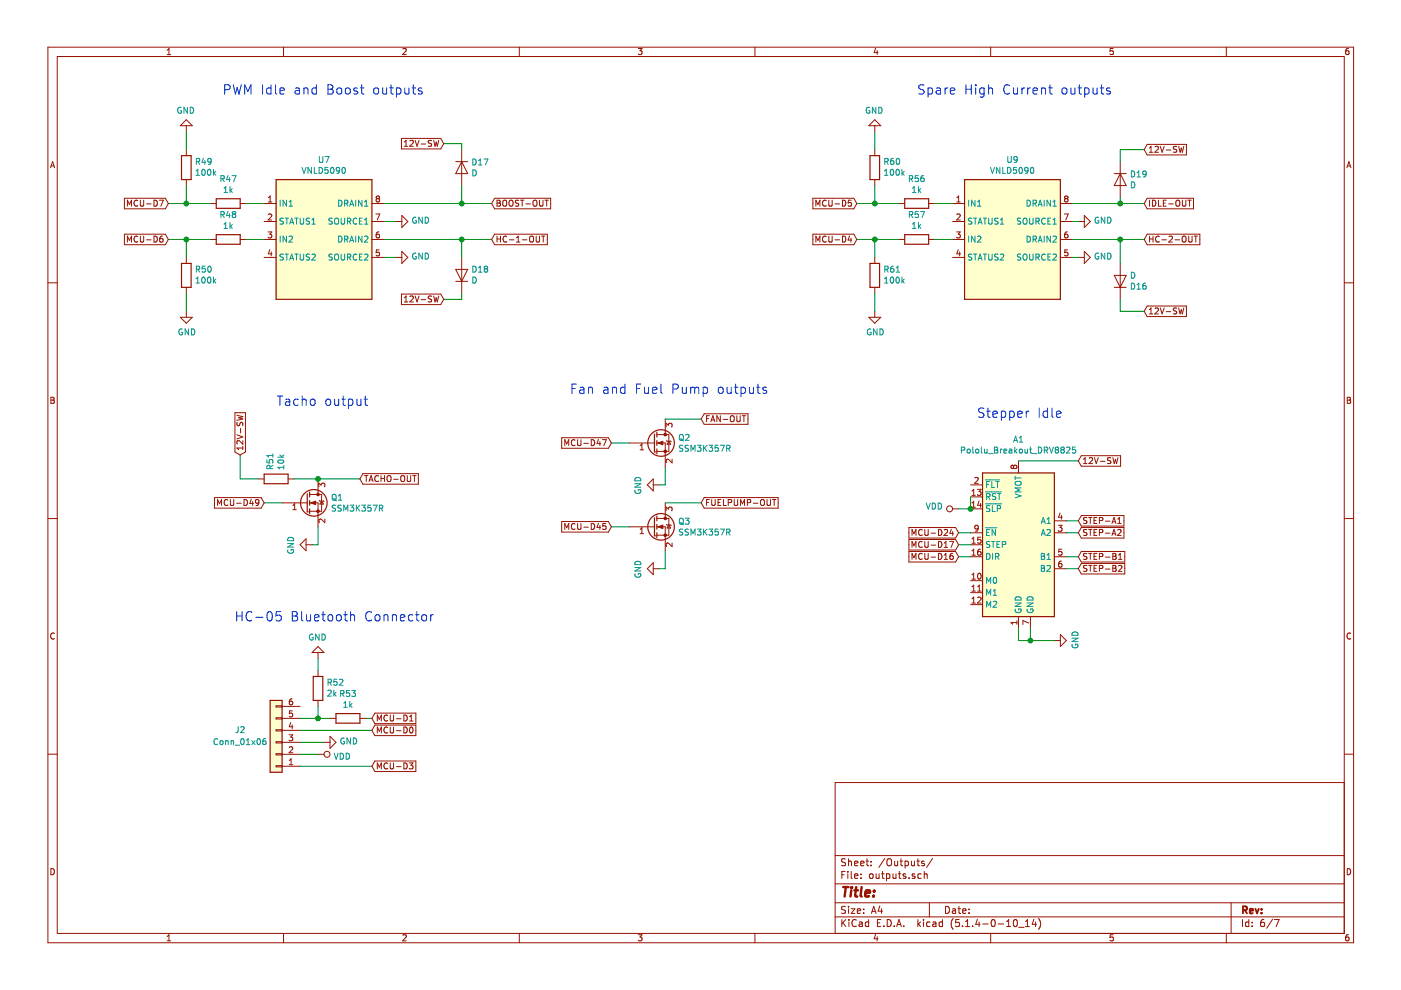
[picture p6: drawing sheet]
EESchema Schematic File Version 4
LIBS:v0.4.4b-cache
EELAYER 30 0
EELAYER END
$Descr A4 11693 8268
encoding utf-8
Sheet 6 7
Title ""
Date ""
Rev ""
Comp ""
Comment1 ""
Comment2 ""
Comment3 ""
Comment4 ""
$EndDescr
$Comp
L IC_Automotive:VNLD5090 U7
U 1 1
P 2600 1900
F 0 "U7" H 2700 2467 50  0000 C CNN
F 1 "VNLD5090" H 2700 2376 50  0000 C CNN
F 2 "Package_SO:SOIC-8_3.9x4.9mm_P1.27mm" H 2800 1200 50  0001 C CNN
F 3 "https://www.st.com/resource/en/datasheet/vnld5090-e.pdf" H 2600 1900 50  0001 C CNN
F 4 "STMicro" H 0   0   50  0001 C CNN "Manufacturer_Name"
F 5 "VNLD5090-E" H 0   0   50  0001 C CNN "Manufacturer_Part_Number"
F 6 "https://www.digikey.com.au/products/en?keywords=VNLD5090-E" H 0   0   50  0001 C CNN "URL"
F 7 "497-18682-ND" H 0   0   50  0001 C CNN "Digikey Part Number"
	1    2600 1900
	1    0    0    -1  
$EndComp
$Comp
L Device:R R47
U 1 1
P 1900 1700
F 0 "R47" V 1693 1700 50  0000 C CNN
F 1 "1k" V 1784 1700 50  0000 C CNN
F 2 "Resistor_SMD:R_0805_2012Metric" V 1830 1700 50  0001 C CNN
F 3 "~" H 1900 1700 50  0001 C CNN
F 4 "311-1.00KCRCT-ND" H 0   0   50  0001 C CNN "Digikey Part Number"
F 5 "Yageo" H 0   0   50  0001 C CNN "Manufacturer_Name"
F 6 "RC0805FR-071KL" H 0   0   50  0001 C CNN "Manufacturer_Part_Number"
F 7 "https://www.digikey.com/product-detail/en/yageo/RC0805FR-071KL/311-1.00KCRCT-ND/730391" H 0   0   50  0001 C CNN "URL"
	1    1900 1700
	0    1    1    0   
$EndComp
$Comp
L Device:R R48
U 1 1
P 1900 2000
F 0 "R48" V 1693 2000 50  0000 C CNN
F 1 "1k" V 1784 2000 50  0000 C CNN
F 2 "Resistor_SMD:R_0805_2012Metric" V 1830 2000 50  0001 C CNN
F 3 "~" H 1900 2000 50  0001 C CNN
F 4 "311-1.00KCRCT-ND" H 0   0   50  0001 C CNN "Digikey Part Number"
F 5 "Yageo" H 0   0   50  0001 C CNN "Manufacturer_Name"
F 6 "RC0805FR-071KL" H 0   0   50  0001 C CNN "Manufacturer_Part_Number"
F 7 "https://www.digikey.com/product-detail/en/yageo/RC0805FR-071KL/311-1.00KCRCT-ND/730391" H 0   0   50  0001 C CNN "URL"
	1    1900 2000
	0    1    1    0   
$EndComp
$Comp
L Device:R R50
U 1 1
P 1550 2300
F 0 "R50" H 1480 2254 50  0000 R CNN
F 1 "100k" H 1480 2345 50  0000 R CNN
F 2 "Resistor_SMD:R_0805_2012Metric" V 1480 2300 50  0001 C CNN
F 3 "~" H 1550 2300 50  0001 C CNN
F 4 "311-100KCRCT-ND" H 0   0   50  0001 C CNN "Digikey Part Number"
F 5 "Yageo" H 0   0   50  0001 C CNN "Manufacturer_Name"
F 6 "RC0805FR-07100KL" H 0   0   50  0001 C CNN "Manufacturer_Part_Number"
F 7 "https://www.digikey.com/product-detail/en/yageo/RC0805FR-07100KL/311-100KCRCT-ND/730491" H 0   0   50  0001 C CNN "URL"
	1    1550 2300
	-1   0    0    1   
$EndComp
$Comp
L Device:R R49
U 1 1
P 1550 1400
F 0 "R49" H 1480 1354 50  0000 R CNN
F 1 "100k" H 1480 1445 50  0000 R CNN
F 2 "Resistor_SMD:R_0805_2012Metric" V 1480 1400 50  0001 C CNN
F 3 "~" H 1550 1400 50  0001 C CNN
F 4 "311-100KCRCT-ND" H 0   0   50  0001 C CNN "Digikey Part Number"
F 5 "Yageo" H 0   0   50  0001 C CNN "Manufacturer_Name"
F 6 "RC0805FR-07100KL" H 0   0   50  0001 C CNN "Manufacturer_Part_Number"
F 7 "https://www.digikey.com/product-detail/en/yageo/RC0805FR-07100KL/311-100KCRCT-ND/730491" H 0   0   50  0001 C CNN "URL"
	1    1550 1400
	-1   0    0    1   
$EndComp
$Comp
L power:GND #PWR056
U 1 1
P 1550 1100
F 0 "#PWR056" H 1550 850 50  0001 C CNN
F 1 "GND" H 1555 927 50  0000 C CNN
F 2 "" H 1550 1100 50  0001 C CNN
F 3 "" H 1550 1100 50  0001 C CNN
	1    1550 1100
	-1   0    0    1   
$EndComp
$Comp
L power:GND #PWR057
U 1 1
P 1550 2600
F 0 "#PWR057" H 1550 2350 50  0001 C CNN
F 1 "GND" H 1555 2427 50  0000 C CNN
F 2 "" H 1550 2600 50  0001 C CNN
F 3 "" H 1550 2600 50  0001 C CNN
	1    1550 2600
	1    0    0    -1  
$EndComp
Wire Wire Line
	1550 2450 1550 2600
Wire Wire Line
	1550 2150 1550 2000
Wire Wire Line
	1550 1550 1550 1700
Wire Wire Line
	1550 1250 1550 1100
Text GLabel 7150 1700 0    50   Input ~ 0
MCU-D5
Text GLabel 1400 1700 0    50   Input ~ 0
MCU-D7
Wire Wire Line
	1750 1700 1550 1700
$Comp
L power:GND #PWR058
U 1 1
P 3300 1850
F 0 "#PWR058" H 3300 1600 50  0001 C CNN
F 1 "GND" V 3305 1722 50  0000 R CNN
F 2 "" H 3300 1850 50  0001 C CNN
F 3 "" H 3300 1850 50  0001 C CNN
	1    3300 1850
	0    -1   -1   0   
$EndComp
$Comp
L power:GND #PWR059
U 1 1
P 3300 2150
F 0 "#PWR059" H 3300 1900 50  0001 C CNN
F 1 "GND" V 3305 2022 50  0000 R CNN
F 2 "" H 3300 2150 50  0001 C CNN
F 3 "" H 3300 2150 50  0001 C CNN
	1    3300 2150
	0    -1   -1   0   
$EndComp
Wire Wire Line
	3300 2150 3200 2150
Wire Wire Line
	3200 1850 3300 1850
Text GLabel 9550 1700 2    50   Input ~ 0
IDLE-OUT
Text GLabel 4100 1700 2    50   Input ~ 0
BOOST-OUT
Wire Wire Line
	4100 1700 3850 1700
Wire Wire Line
	3200 2000 3850 2000
Text Notes 1850 800  0    78   ~ 0
PWM Idle and Boost outputs
$Comp
L IC_Automotive:VNLD5090 U9
U 1 1
P 8350 1900
F 0 "U9" H 8450 2467 50  0000 C CNN
F 1 "VNLD5090" H 8450 2376 50  0000 C CNN
F 2 "Package_SO:SOIC-8_3.9x4.9mm_P1.27mm" H 8550 1200 50  0001 C CNN
F 3 "https://www.st.com/resource/en/datasheet/vnld5090-e.pdf" H 8350 1900 50  0001 C CNN
F 4 "STMicro" H 0   0   50  0001 C CNN "Manufacturer_Name"
F 5 "VNLD5090-E" H 0   0   50  0001 C CNN "Manufacturer_Part_Number"
F 6 "https://www.digikey.com.au/products/en?keywords=VNLD5090-E" H 0   0   50  0001 C CNN "URL"
F 7 "497-18682-ND" H 0   0   50  0001 C CNN "Digikey Part Number"
	1    8350 1900
	1    0    0    -1  
$EndComp
$Comp
L Device:R R56
U 1 1
P 7650 1700
F 0 "R56" V 7443 1700 50  0000 C CNN
F 1 "1k" V 7534 1700 50  0000 C CNN
F 2 "Resistor_SMD:R_0805_2012Metric" V 7580 1700 50  0001 C CNN
F 3 "~" H 7650 1700 50  0001 C CNN
F 4 "311-1.00KCRCT-ND" H 0   0   50  0001 C CNN "Digikey Part Number"
F 5 "Yageo" H 0   0   50  0001 C CNN "Manufacturer_Name"
F 6 "RC0805FR-071KL" H 0   0   50  0001 C CNN "Manufacturer_Part_Number"
F 7 "https://www.digikey.com/product-detail/en/yageo/RC0805FR-071KL/311-1.00KCRCT-ND/730391" H 0   0   50  0001 C CNN "URL"
	1    7650 1700
	0    1    1    0   
$EndComp
$Comp
L Device:R R57
U 1 1
P 7650 2000
F 0 "R57" V 7443 2000 50  0000 C CNN
F 1 "1k" V 7534 2000 50  0000 C CNN
F 2 "Resistor_SMD:R_0805_2012Metric" V 7580 2000 50  0001 C CNN
F 3 "~" H 7650 2000 50  0001 C CNN
F 4 "311-1.00KCRCT-ND" H 0   0   50  0001 C CNN "Digikey Part Number"
F 5 "Yageo" H 0   0   50  0001 C CNN "Manufacturer_Name"
F 6 "RC0805FR-071KL" H 0   0   50  0001 C CNN "Manufacturer_Part_Number"
F 7 "https://www.digikey.com/product-detail/en/yageo/RC0805FR-071KL/311-1.00KCRCT-ND/730391" H 0   0   50  0001 C CNN "URL"
	1    7650 2000
	0    1    1    0   
$EndComp
$Comp
L Device:R R61
U 1 1
P 7300 2300
F 0 "R61" H 7230 2254 50  0000 R CNN
F 1 "100k" H 7230 2345 50  0000 R CNN
F 2 "Resistor_SMD:R_0805_2012Metric" V 7230 2300 50  0001 C CNN
F 3 "~" H 7300 2300 50  0001 C CNN
F 4 "311-100KCRCT-ND" H 0   0   50  0001 C CNN "Digikey Part Number"
F 5 "Yageo" H 0   0   50  0001 C CNN "Manufacturer_Name"
F 6 "RC0805FR-07100KL" H 0   0   50  0001 C CNN "Manufacturer_Part_Number"
F 7 "https://www.digikey.com/product-detail/en/yageo/RC0805FR-07100KL/311-100KCRCT-ND/730491" H 0   0   50  0001 C CNN "URL"
	1    7300 2300
	-1   0    0    1   
$EndComp
$Comp
L Device:R R60
U 1 1
P 7300 1400
F 0 "R60" H 7230 1354 50  0000 R CNN
F 1 "100k" H 7230 1445 50  0000 R CNN
F 2 "Resistor_SMD:R_0805_2012Metric" V 7230 1400 50  0001 C CNN
F 3 "~" H 7300 1400 50  0001 C CNN
F 4 "311-100KCRCT-ND" H 0   0   50  0001 C CNN "Digikey Part Number"
F 5 "Yageo" H 0   0   50  0001 C CNN "Manufacturer_Name"
F 6 "RC0805FR-07100KL" H 0   0   50  0001 C CNN "Manufacturer_Part_Number"
F 7 "https://www.digikey.com/product-detail/en/yageo/RC0805FR-07100KL/311-100KCRCT-ND/730491" H 0   0   50  0001 C CNN "URL"
	1    7300 1400
	-1   0    0    1   
$EndComp
$Comp
L power:GND #PWR065
U 1 1
P 7300 1100
F 0 "#PWR065" H 7300 850 50  0001 C CNN
F 1 "GND" H 7305 927 50  0000 C CNN
F 2 "" H 7300 1100 50  0001 C CNN
F 3 "" H 7300 1100 50  0001 C CNN
	1    7300 1100
	-1   0    0    1   
$EndComp
$Comp
L power:GND #PWR066
U 1 1
P 7300 2600
F 0 "#PWR066" H 7300 2350 50  0001 C CNN
F 1 "GND" H 7305 2427 50  0000 C CNN
F 2 "" H 7300 2600 50  0001 C CNN
F 3 "" H 7300 2600 50  0001 C CNN
	1    7300 2600
	1    0    0    -1  
$EndComp
Wire Wire Line
	7300 2450 7300 2600
Wire Wire Line
	7300 2150 7300 2000
Wire Wire Line
	7300 1550 7300 1700
Wire Wire Line
	7300 1250 7300 1100
Text GLabel 5100 3700 0    50   Input ~ 0
MCU-D47
Text GLabel 5100 4400 0    50   Input ~ 0
MCU-D45
Wire Wire Line
	7500 1700 7300 1700
$Comp
L power:GND #PWR069
U 1 1
P 9000 1850
F 0 "#PWR069" H 9000 1600 50  0001 C CNN
F 1 "GND" V 9005 1722 50  0000 R CNN
F 2 "" H 9000 1850 50  0001 C CNN
F 3 "" H 9000 1850 50  0001 C CNN
	1    9000 1850
	0    -1   -1   0   
$EndComp
$Comp
L power:GND #PWR070
U 1 1
P 9000 2150
F 0 "#PWR070" H 9000 1900 50  0001 C CNN
F 1 "GND" V 9005 2022 50  0000 R CNN
F 2 "" H 9000 2150 50  0001 C CNN
F 3 "" H 9000 2150 50  0001 C CNN
	1    9000 2150
	0    -1   -1   0   
$EndComp
Wire Wire Line
	9000 2150 8950 2150
Wire Wire Line
	8950 1850 9000 1850
Text GLabel 5850 3500 2    50   Input ~ 0
FAN-OUT
Text GLabel 5850 4200 2    50   Input ~ 0
FUELPUMP-OUT
Text Notes 4750 3300 0    78   ~ 0
Fan and Fuel Pump outputs
$Comp
L Device:D D18
U 1 1
P 3850 2300
F 0 "D18" V 3896 2221 50  0000 R CNN
F 1 "D" V 3805 2221 50  0000 R CNN
F 2 "Diode_SMD:D_SOD-323" H 3850 2300 50  0001 C CNN
F 3 "~" H 3850 2300 50  0001 C CNN
F 4 "1N4448WXTPMSCT-ND" H 0   0   50  0001 C CNN "Digikey Part Number"
F 5 "MCC" H 0   0   50  0001 C CNN "Manufacturer_Name"
F 6 "1N4448WX-TP" H 0   0   50  0001 C CNN "Manufacturer_Part_Number"
F 7 "https://www.digikey.com/product-detail/en/micro-commercial-co/1N4448WX-TP/1N4448WXTPMSCT-ND/789338" H 0   0   50  0001 C CNN "URL"
	1    3850 2300
	0    -1   -1   0   
$EndComp
$Comp
L Device:D D17
U 1 1
P 3850 1400
F 0 "D17" V 3804 1479 50  0000 L CNN
F 1 "D" V 3895 1479 50  0000 L CNN
F 2 "Diode_SMD:D_SOD-323" H 3850 1400 50  0001 C CNN
F 3 "~" H 3850 1400 50  0001 C CNN
F 4 "1N4448WXTPMSCT-ND" H 0   0   50  0001 C CNN "Digikey Part Number"
F 5 "MCC" H 0   0   50  0001 C CNN "Manufacturer_Name"
F 6 "1N4448WX-TP" H 0   0   50  0001 C CNN "Manufacturer_Part_Number"
F 7 "https://www.digikey.com/product-detail/en/micro-commercial-co/1N4448WX-TP/1N4448WXTPMSCT-ND/789338" H 0   0   50  0001 C CNN "URL"
	1    3850 1400
	0    1    1    0   
$EndComp
Text GLabel 3700 2500 0    50   Input ~ 0
12V-SW
Text GLabel 3700 1200 0    50   Input ~ 0
12V-SW
Wire Wire Line
	3700 1200 3850 1200
Wire Wire Line
	3850 1200 3850 1250
Wire Wire Line
	3850 1550 3850 1700
Connection ~ 3850 1700
Wire Wire Line
	3850 1700 3200 1700
Wire Wire Line
	3850 2000 3850 2150
Connection ~ 3850 2000
Wire Wire Line
	3850 2000 4100 2000
Wire Wire Line
	3850 2450 3850 2500
Wire Wire Line
	3850 2500 3700 2500
$Comp
L Device:R R51
U 1 1
P 2300 4000
F 0 "R51" H 2230 3954 50  0000 R CNN
F 1 "10k" H 2230 4045 50  0000 R CNN
F 2 "Resistor_SMD:R_0805_2012Metric" V 2230 4000 50  0001 C CNN
F 3 "~" H 2300 4000 50  0001 C CNN
F 4 "311-10KARCT-ND" H 0   0   50  0001 C CNN "Digikey Part Number"
F 5 "Yageo" H 0   0   50  0001 C CNN "Manufacturer_Name"
F 6 "RC0805JR-0710KL" H 0   0   50  0001 C CNN "Manufacturer_Part_Number"
F 7 "https://www.digikey.com/product-detail/en/yageo/RC0805JR-0710KL/311-10KARCT-ND/731188" H 0   0   50  0001 C CNN "URL"
	1    2300 4000
	0    1    1    0   
$EndComp
Text GLabel 2200 4200 0    50   Input ~ 0
MCU-D49
Text Notes 2300 3400 0    78   ~ 0
Tacho output
Text GLabel 2000 3800 1    50   Input ~ 0
12V-SW
Wire Wire Line
	2000 3800 2000 4000
Wire Wire Line
	2000 4000 2150 4000
Wire Wire Line
	2450 4000 2650 4000
Text GLabel 3000 4000 2    50   Input ~ 0
TACHO-OUT
$Comp
L Connector_Generic:Conn_01x06 J2
U 1 1
P 2300 6200
F 0 "J2" H 2600 6100 50  0000 C CNN
F 1 "Conn_01x06" H 2600 6200 50  0000 C CNN
F 2 "Connector_PinHeader_2.54mm:PinHeader_1x06_P2.54mm_Vertical" H 2300 6200 50  0001 C CNN
F 3 "~" H 2300 6200 50  0001 C CNN
	1    2300 6200
	-1   0    0    1   
$EndComp
Text GLabel 3100 6400 2    50   Input ~ 0
MCU-D3
$Comp
L power:VDD #PWR061
U 1 1
P 2650 6300
F 0 "#PWR061" H 2650 6150 50  0001 C CNN
F 1 "VDD" V 2667 6428 50  0000 L CNN
F 2 "" H 2650 6300 50  0001 C CNN
F 3 "" H 2650 6300 50  0001 C CNN
	1    2650 6300
	0    1    1    0   
$EndComp
Wire Wire Line
	2650 6300 2500 6300
$Comp
L power:GND #PWR062
U 1 1
P 2700 6200
F 0 "#PWR062" H 2700 5950 50  0001 C CNN
F 1 "GND" V 2705 6072 50  0000 R CNN
F 2 "" H 2700 6200 50  0001 C CNN
F 3 "" H 2700 6200 50  0001 C CNN
	1    2700 6200
	0    -1   -1   0   
$EndComp
Wire Wire Line
	2700 6200 2500 6200
Text GLabel 3100 6100 2    50   Input ~ 0
MCU-D0
Wire Wire Line
	3100 6100 2500 6100
Wire Wire Line
	2500 6400 3100 6400
Text GLabel 3100 6000 2    50   Input ~ 0
MCU-D1
$Comp
L Device:R R53
U 1 1
P 2900 6000
F 0 "R53" V 2693 6000 50  0000 C CNN
F 1 "1k" V 2784 6000 50  0000 C CNN
F 2 "Resistor_SMD:R_0805_2012Metric" V 2830 6000 50  0001 C CNN
F 3 "~" H 2900 6000 50  0001 C CNN
F 4 "311-1.00KCRCT-ND" H 0   0   50  0001 C CNN "Digikey Part Number"
F 5 "Yageo" H 0   0   50  0001 C CNN "Manufacturer_Name"
F 6 "RC0805FR-071KL" H 0   0   50  0001 C CNN "Manufacturer_Part_Number"
F 7 "https://www.digikey.com/product-detail/en/yageo/RC0805FR-071KL/311-1.00KCRCT-ND/730391" H 0   0   50  0001 C CNN "URL"
	1    2900 6000
	0    1    1    0   
$EndComp
$Comp
L Device:R R52
U 1 1
P 2650 5750
F 0 "R52" H 2580 5704 50  0000 R CNN
F 1 "2k" H 2580 5795 50  0000 R CNN
F 2 "Resistor_SMD:R_0805_2012Metric" V 2580 5750 50  0001 C CNN
F 3 "~" H 2650 5750 50  0001 C CNN
F 4 "311-2.00KCRCT-ND" H 0   0   50  0001 C CNN "Digikey Part Number"
F 5 "Yageo" H 0   0   50  0001 C CNN "Manufacturer_Name"
F 6 "RC0805FR-072KL" H 0   0   50  0001 C CNN "Manufacturer_Part_Number"
F 7 "https://www.digikey.com/product-detail/en/yageo/RC0805FR-072KL/311-2.00KCRCT-ND/730611" H 0   0   50  0001 C CNN "URL"
	1    2650 5750
	-1   0    0    1   
$EndComp
Wire Wire Line
	2500 6000 2650 6000
Wire Wire Line
	3050 6000 3100 6000
Wire Wire Line
	2650 5900 2650 6000
Connection ~ 2650 6000
Wire Wire Line
	2650 6000 2750 6000
$Comp
L power:GND #PWR060
U 1 1
P 2650 5500
F 0 "#PWR060" H 2650 5250 50  0001 C CNN
F 1 "GND" H 2655 5327 50  0000 C CNN
F 2 "" H 2650 5500 50  0001 C CNN
F 3 "" H 2650 5500 50  0001 C CNN
	1    2650 5500
	-1   0    0    1   
$EndComp
Wire Wire Line
	2650 5500 2650 5600
Text Notes 1950 5200 0    78   ~ 0
HC-05 Bluetooth Connector
$Comp
L Device:D D19
U 1 1
P 9350 1500
F 0 "D19" V 9304 1579 50  0000 L CNN
F 1 "D" V 9395 1579 50  0000 L CNN
F 2 "Diode_SMD:D_SOD-323" H 9350 1500 50  0001 C CNN
F 3 "~" H 9350 1500 50  0001 C CNN
F 4 "1N4448WXTPMSCT-ND" H 0   0   50  0001 C CNN "Digikey Part Number"
F 5 "MCC" H 0   0   50  0001 C CNN "Manufacturer_Name"
F 6 "1N4448WX-TP" H 0   0   50  0001 C CNN "Manufacturer_Part_Number"
F 7 "https://www.digikey.com/product-detail/en/micro-commercial-co/1N4448WX-TP/1N4448WXTPMSCT-ND/789338" H 0   0   50  0001 C CNN "URL"
	1    9350 1500
	0    1    1    0   
$EndComp
Text GLabel 9550 1250 2    50   Input ~ 0
12V-SW
Wire Wire Line
	8950 1700 9350 1700
Wire Wire Line
	9350 1650 9350 1700
Connection ~ 9350 1700
Wire Wire Line
	9350 1700 9550 1700
Wire Wire Line
	9350 1250 9550 1250
Wire Wire Line
	9350 1250 9350 1350
$Comp
L Driver_Motor:Pololu_Breakout_DRV8825 A1
U 1 1
P 8500 4450
F 0 "A1" H 8500 5231 50  0000 C CNN
F 1 "Pololu_Breakout_DRV8825" H 8500 5140 50  0000 C CNN
F 2 "Module:Pololu_Breakout-16_15.2x20.3mm" H 8700 3650 50  0001 L CNN
F 3 "https://www.pololu.com/product/2982" H 8600 4150 50  0001 C CNN
	1    8500 4450
	1    0    0    -1  
$EndComp
$Comp
L power:GND #PWR0110
U 1 1
P 8800 5350
F 0 "#PWR0110" H 8800 5100 50  0001 C CNN
F 1 "GND" H 8805 5177 50  0000 C CNN
F 2 "" H 8800 5350 50  0001 C CNN
F 3 "" H 8800 5350 50  0001 C CNN
	1    8800 5350
	0    -1   -1   0   
$EndComp
Wire Wire Line
	8800 5350 8600 5350
Wire Wire Line
	8500 5350 8500 5250
Wire Wire Line
	8600 5250 8600 5350
Connection ~ 8600 5350
Wire Wire Line
	8600 5350 8500 5350
Text GLabel 9000 4350 2    50   Input ~ 0
STEP-A1
Text GLabel 9000 4450 2    50   Input ~ 0
STEP-A2
Text GLabel 9000 4650 2    50   Input ~ 0
STEP-B1
Text GLabel 9000 4750 2    50   Input ~ 0
STEP-B2
Text GLabel 9000 3850 2    50   Input ~ 0
12V-SW
Wire Wire Line
	8500 3850 9000 3850
Wire Wire Line
	8900 4350 9000 4350
Wire Wire Line
	9000 4450 8900 4450
Wire Wire Line
	8900 4650 9000 4650
Wire Wire Line
	9000 4750 8900 4750
Text GLabel 8000 4450 0    50   Input ~ 0
MCU-D24
Text GLabel 8000 4550 0    50   Input ~ 0
MCU-D17
Text GLabel 8000 4650 0    50   Input ~ 0
MCU-D16
$Comp
L power:VDD #PWR0111
U 1 1
P 8000 4250
F 0 "#PWR0111" H 8000 4100 50  0001 C CNN
F 1 "VDD" V 8017 4378 50  0000 L CNN
F 2 "" H 8000 4250 50  0001 C CNN
F 3 "" H 8000 4250 50  0001 C CNN
	1    8000 4250
	0    -1   -1   0   
$EndComp
Wire Wire Line
	8000 4250 8100 4250
Wire Wire Line
	8100 4250 8100 4150
Connection ~ 8100 4250
Wire Wire Line
	8000 4450 8100 4450
Wire Wire Line
	8100 4550 8000 4550
Wire Wire Line
	8000 4650 8100 4650
$Comp
L Transistor_FET:2N7002 Q1
U 1 1
P 2550 4200
F 0 "Q1" H 2756 4246 50  0000 L CNN
F 1 "SSM3K357R" H 2756 4155 50  0000 L CNN
F 2 "Package_TO_SOT_SMD:SOT-23" H 2750 4125 50  0001 L CIN
F 3 "https://www.mouser.com/datasheet/2/408/SSM3K357R_datasheet_en_20180124-1316146.pdf" H 2550 4200 50  0001 L CNN
F 4 "SSM3K357RLFCT-ND " H 0   0   50  0001 C CNN "Digikey Part Number"
F 5 "Toshiba" H 0   0   50  0001 C CNN "Manufacturer_Name"
F 6 "SSM3K357R" H 0   0   50  0001 C CNN "Manufacturer_Part_Number"
F 7 "https://www.digikey.com.au/product-detail/en/toshiba-semiconductor-and-storage/SSM3K357RLF/SSM3K357RLFCT-ND/8611183" H 0   0   50  0001 C CNN "URL"
	1    2550 4200
	1    0    0    -1  
$EndComp
Text GLabel 1400 2000 0    50   Input ~ 0
MCU-D6
Text GLabel 4100 2000 2    50   Input ~ 0
HC-1-OUT
Text GLabel 9550 2000 2    50   Input ~ 0
HC-2-OUT
Text GLabel 7150 2000 0    50   Input ~ 0
MCU-D4
$Comp
L Device:D D16
U 1 1
P 9350 2350
F 0 "D16" V 9304 2429 50  0000 L CNN
F 1 "D" V 9395 2429 50  0000 L CNN
F 2 "Diode_SMD:D_SOD-323" H 9350 2350 50  0001 C CNN
F 3 "~" H 9350 2350 50  0001 C CNN
F 4 "1N4448WXTPMSCT-ND" H 0   0   50  0001 C CNN "Digikey Part Number"
F 5 "MCC" H 0   0   50  0001 C CNN "Manufacturer_Name"
F 6 "1N4448WX-TP" H 0   0   50  0001 C CNN "Manufacturer_Part_Number"
F 7 "https://www.digikey.com/product-detail/en/micro-commercial-co/1N4448WX-TP/1N4448WXTPMSCT-ND/789338" H 0   0   50  0001 C CNN "URL"
	1    9350 2350
	0    1    -1   0   
$EndComp
Text GLabel 9550 2600 2    50   Input ~ 0
12V-SW
Wire Wire Line
	9350 2600 9550 2600
Wire Wire Line
	9350 2600 9350 2500
Wire Wire Line
	8950 2000 9350 2000
Wire Wire Line
	9350 2000 9350 2200
Wire Wire Line
	9350 2000 9550 2000
Connection ~ 9350 2000
Text Notes 7650 800  0    78   ~ 0
Spare High Current outputs
$Comp
L Transistor_FET:2N7002 Q3
U 1 1
P 5450 4400
F 0 "Q3" H 5656 4446 50  0000 L CNN
F 1 "SSM3K357R" H 5656 4355 50  0000 L CNN
F 2 "Package_TO_SOT_SMD:SOT-23" H 5650 4325 50  0001 L CIN
F 3 "https://www.mouser.com/datasheet/2/408/SSM3K357R_datasheet_en_20180124-1316146.pdf" H 5450 4400 50  0001 L CNN
F 4 "SSM3K357RLFCT-ND " H 0   0   50  0001 C CNN "Digikey Part Number"
F 5 "Toshiba" H 0   0   50  0001 C CNN "Manufacturer_Name"
F 6 "SSM3K357R" H 0   0   50  0001 C CNN "Manufacturer_Part_Number"
F 7 "https://www.digikey.com.au/product-detail/en/toshiba-semiconductor-and-storage/SSM3K357RLF/SSM3K357RLFCT-ND/8611183" H 0   0   50  0001 C CNN "URL"
	1    5450 4400
	1    0    0    -1  
$EndComp
$Comp
L Transistor_FET:2N7002 Q2
U 1 1
P 5450 3700
F 0 "Q2" H 5656 3746 50  0000 L CNN
F 1 "SSM3K357R" H 5656 3655 50  0000 L CNN
F 2 "Package_TO_SOT_SMD:SOT-23" H 5650 3625 50  0001 L CIN
F 3 "https://www.mouser.com/datasheet/2/408/SSM3K357R_datasheet_en_20180124-1316146.pdf" H 5450 3700 50  0001 L CNN
F 4 "SSM3K357RLFCT-ND " H 0   0   50  0001 C CNN "Digikey Part Number"
F 5 "Toshiba" H 0   0   50  0001 C CNN "Manufacturer_Name"
F 6 "SSM3K357R" H 0   0   50  0001 C CNN "Manufacturer_Part_Number"
F 7 "https://www.digikey.com.au/product-detail/en/toshiba-semiconductor-and-storage/SSM3K357RLF/SSM3K357RLFCT-ND/8611183" H 0   0   50  0001 C CNN "URL"
	1    5450 3700
	1    0    0    -1  
$EndComp
$Comp
L power:GND #PWR0113
U 1 1
P 5500 4050
F 0 "#PWR0113" H 5500 3800 50  0001 C CNN
F 1 "GND" H 5505 3877 50  0000 C CNN
F 2 "" H 5500 4050 50  0001 C CNN
F 3 "" H 5500 4050 50  0001 C CNN
	1    5500 4050
	0    1    1    0   
$EndComp
Wire Wire Line
	5550 3900 5550 4050
Wire Wire Line
	5550 4050 5500 4050
Wire Wire Line
	5550 4600 5550 4750
Wire Wire Line
	5100 3700 5250 3700
Wire Wire Line
	5550 3500 5850 3500
Wire Wire Line
	5550 4200 5850 4200
Wire Wire Line
	2200 4200 2350 4200
$Comp
L power:GND #PWR0114
U 1 1
P 2600 4550
F 0 "#PWR0114" H 2600 4300 50  0001 C CNN
F 1 "GND" H 2605 4377 50  0000 C CNN
F 2 "" H 2600 4550 50  0001 C CNN
F 3 "" H 2600 4550 50  0001 C CNN
	1    2600 4550
	0    1    1    0   
$EndComp
Wire Wire Line
	2650 4400 2650 4550
Wire Wire Line
	2650 4550 2600 4550
Wire Wire Line
	2650 4000 3000 4000
Connection ~ 2650 4000
Text Notes 8150 3500 0    78   ~ 0
Stepper Idle
Wire Wire Line
	2050 2000 2200 2000
Wire Wire Line
	2050 1700 2200 1700
Wire Wire Line
	7800 1700 7950 1700
Wire Wire Line
	7800 2000 7950 2000
Connection ~ 7300 1700
Wire Wire Line
	7150 1700 7300 1700
Connection ~ 7300 2000
Wire Wire Line
	7300 2000 7500 2000
Wire Wire Line
	7150 2000 7300 2000
Connection ~ 1550 2000
Wire Wire Line
	1550 2000 1750 2000
Wire Wire Line
	1400 2000 1550 2000
Connection ~ 1550 1700
Wire Wire Line
	1400 1700 1550 1700
Wire Wire Line
	5100 4400 5250 4400
Wire Wire Line
	5550 4750 5500 4750
$Comp
L power:GND #PWR0112
U 1 1
P 5500 4750
F 0 "#PWR0112" H 5500 4500 50  0001 C CNN
F 1 "GND" H 5505 4577 50  0000 C CNN
F 2 "" H 5500 4750 50  0001 C CNN
F 3 "" H 5500 4750 50  0001 C CNN
	1    5500 4750
	0    1    1    0   
$EndComp
$EndSCHEMATC
